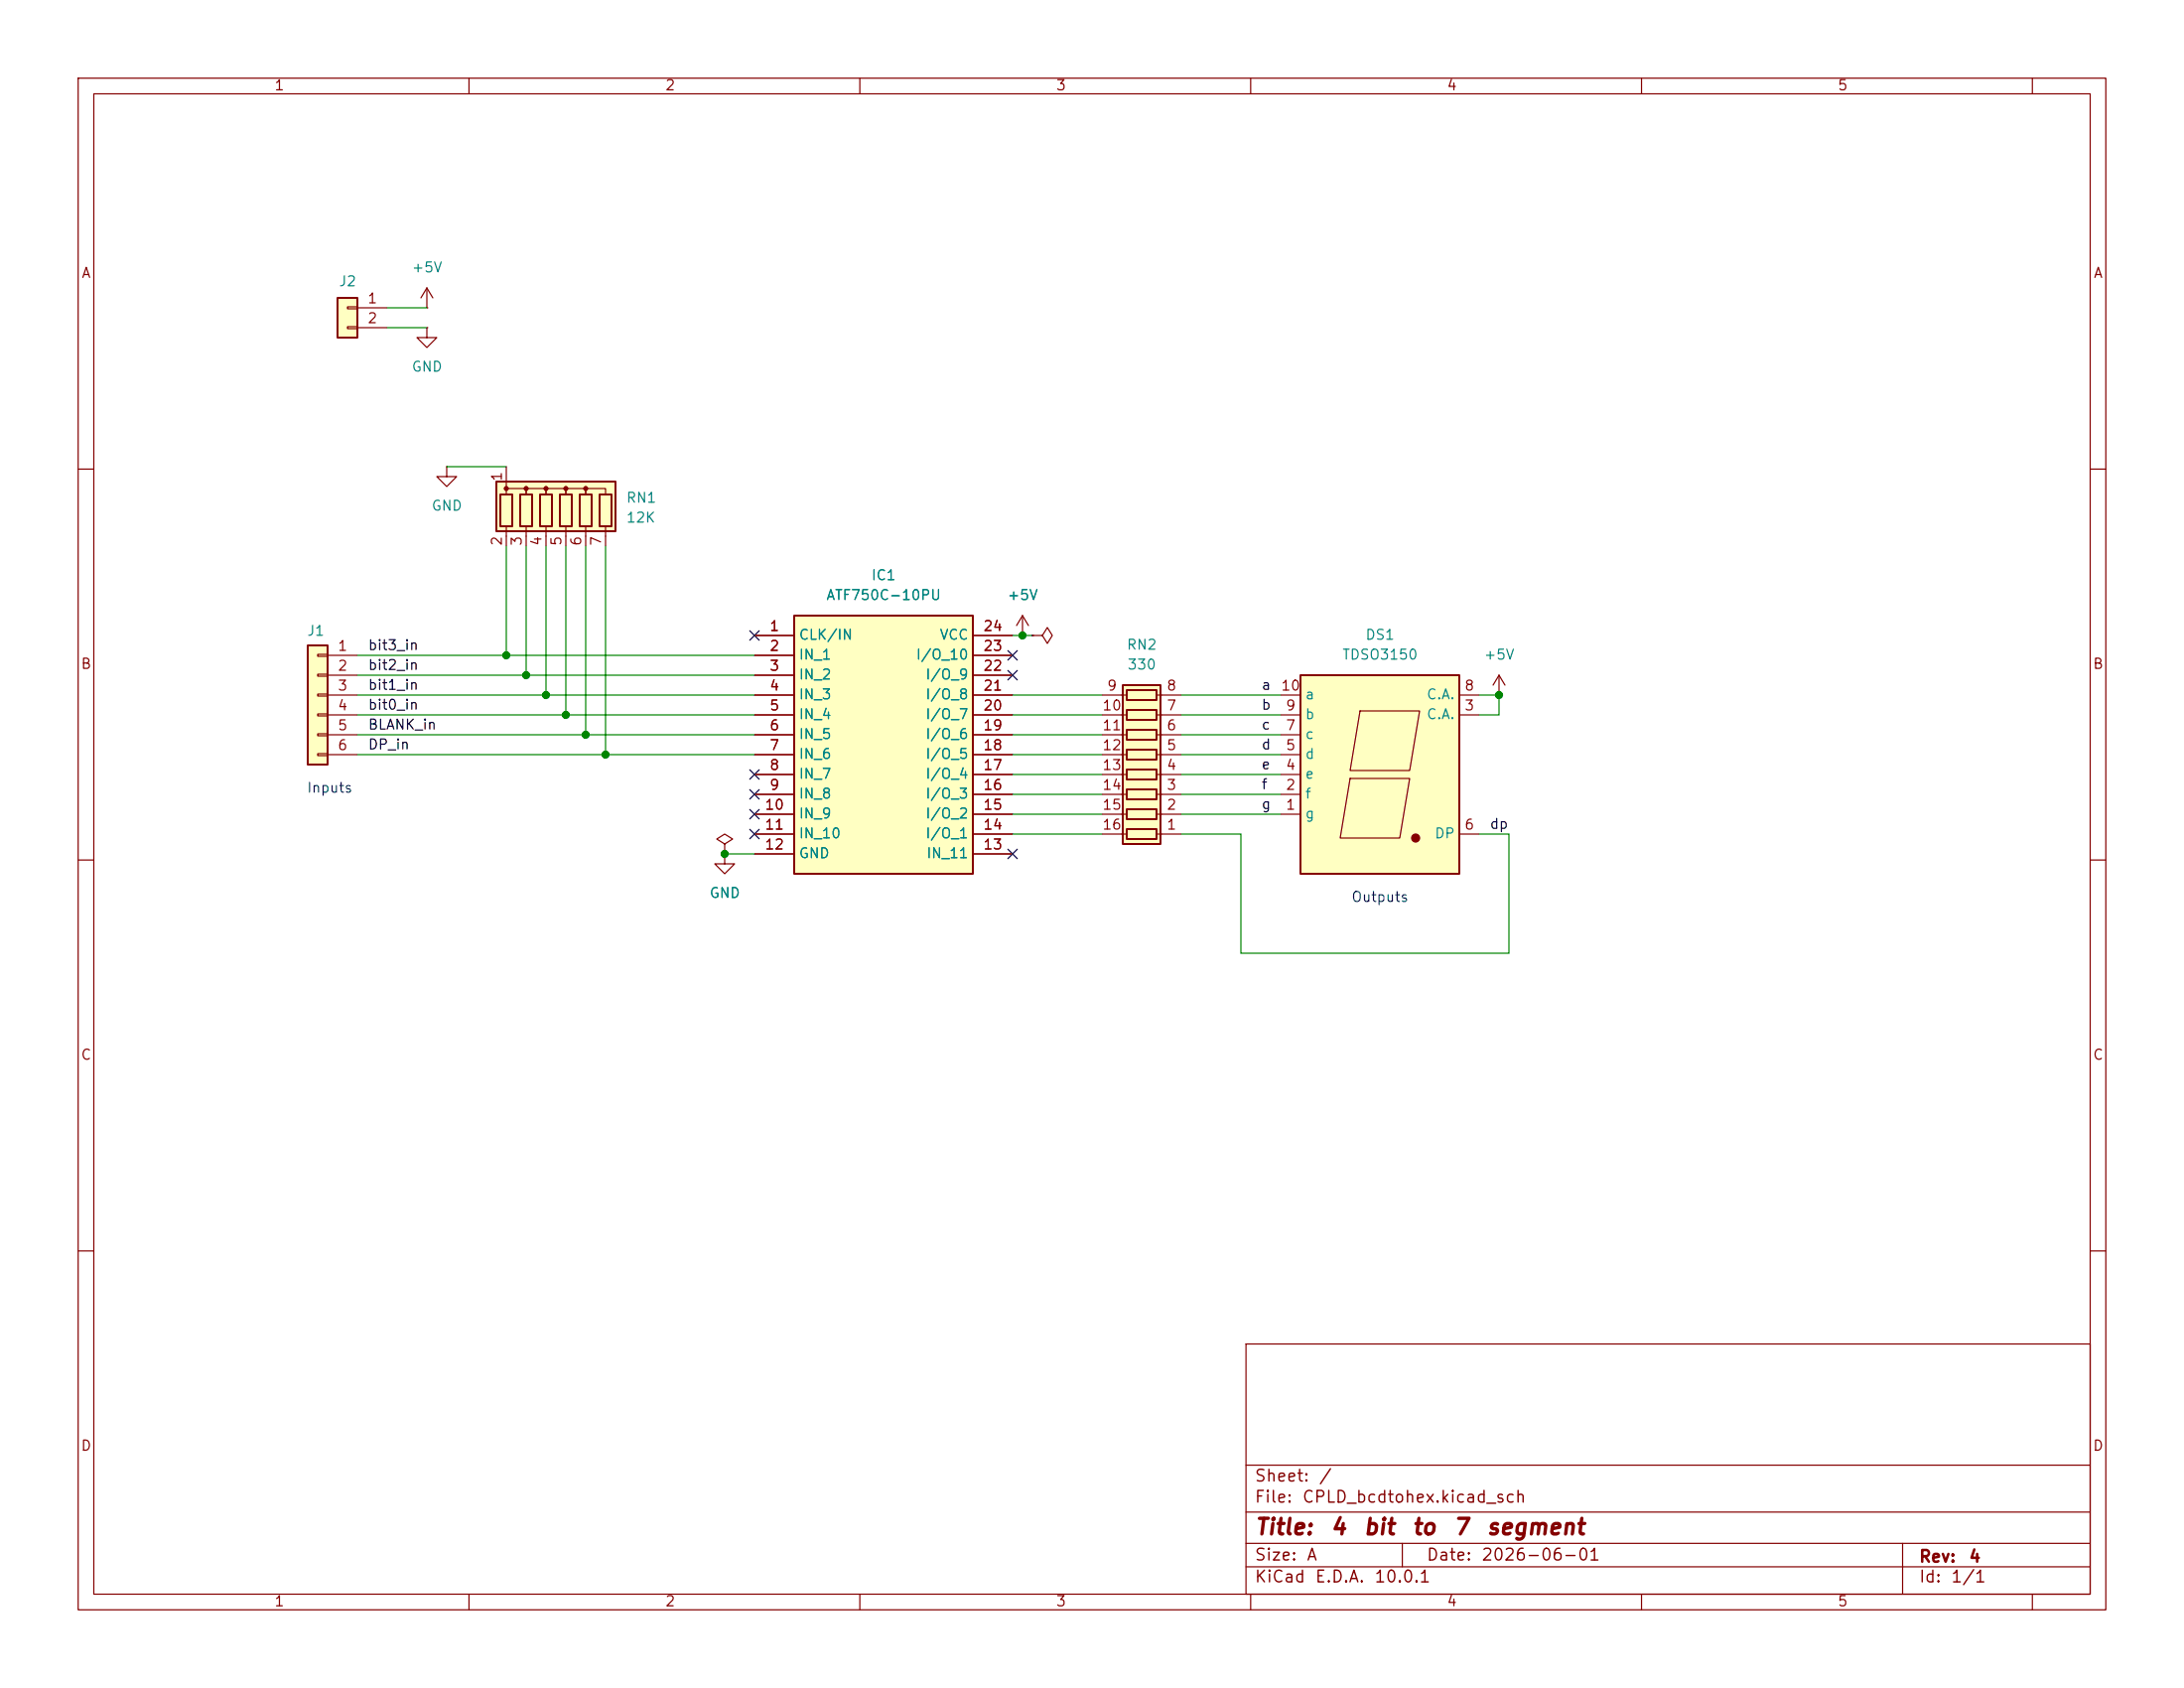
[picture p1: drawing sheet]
<svg xmlns="http://www.w3.org/2000/svg" width="279mm" height="216mm" viewBox="0 0 279 216" stroke-linecap="round" stroke-linejoin="round" font-family="sans-serif">
<g fill="none" stroke="#840000" stroke-width=".15">
<path d="M10 10h259.4v195.9h-259.4zM12 12h255.4v191.9h-255.4zM60 10v2M110 10v2M160 10v2M210 10v2M260 10v2M10 60h2M267.4 60h2M10 110h2M267.4 110h2M10 160h2"/>
<path d="M159.4 171.9h108v32h-108zM267.4 160h2M159.4 197.4h108M159.4 193.4h108M159.4 187.4h108M179.4 197.4v3M243.4 197.4v6.5M60 203.9v2M110 203.9v2M159.4 200.4h108M160 203.9v2M210 203.9v2"/>
<path d="M260 203.9v2"/>
</g>
<path d="M63.5 61.6h15.2v6.3h-15.2z" fill="#ffffc2"/>
<path d="M63.5 61.6h15.2v6.3h-15.2zM64 63.2h1.5v4.1h-1.5zM66.5 63.2h1.6v4.1h-1.6zM69.1 63.2h1.5v4.1h-1.5zM71.6 63.2h1.6v4.1h-1.6zM74.2 63.2h1.5v4.1h-1.5zM76.7 63.2h1.5v4.1h-1.5z" fill="none" stroke="#840000" stroke-width=".25"/>
<g fill="#840000" stroke="#840000" stroke-width=".15">
<circle cx="64.8" cy="62.5" r=".25"/>
<circle cx="67.3" cy="62.5" r=".25"/>
<circle cx="69.8" cy="62.5" r=".25"/>
<circle cx="72.4" cy="62.5" r=".25"/>
<circle cx="74.9" cy="62.5" r=".25"/>
</g>
<path d="M64.8 59.7v2.5M64.8 63.2v-.7h2.5v.7v-.7h2.5v.7v-.7h2.6v.7v-.7h2.5v.7v-.7h2.6v.7M64.8 67.3v2.6M67.3 67.3v2.6M69.8 67.3v2.6M72.4 67.3v2.6M74.9 67.3v2.6M77.5 67.3v2.6M191.8 88.9h.1M191.8 86.4l-.8 1.2M191.8 86.4l.7 1.2M191.8 86.4v2.5" fill="none" stroke="#840000" stroke-width=".15"/>
<path d="M166.4 86.4h20.3v25.4h-20.3z" fill="#ffffc2"/>
<path d="M166.4 86.4h20.3v25.4h-20.3z" fill="none" stroke="#840000" stroke-width=".25"/>
<path d="M163.8 91.4h2.6M163.8 99.1h2.6M163.8 96.5h2.6M163.8 94h2.6M163.8 88.9h2.6M172.7 99.6h7.6l-1.2 7.6h-7.7zM174 90.9h7.6l-1.3 7.7h-7.6zM186.7 91.4h2.5M186.7 88.9h2.5M163.8 104.1h2.6M163.8 101.6h2.6M186.7 106.7h2.5" fill="none" stroke="#840000" stroke-width=".15"/>
<circle cx="181.1" cy="107.2" r=".51" fill="#840000" stroke="#840000" stroke-width=".15"/>
<path d="M143.6 87.6h4.9v20.4h-4.9z" fill="#ffffc2"/>
<path d="M143.6 87.6h4.9v20.4h-4.9zM144.1 98.4h3.9v1.3h-3.9zM144.1 95.9h3.9v1.3h-3.9zM144.1 93.3h3.9v1.3h-3.9zM144.1 90.8h3.9v1.3h-3.9zM144.1 88.3h3.9v1.2h-3.9zM144.1 106h3.9v1.3h-3.9zM144.1 103.5h3.9v1.3h-3.9zM144.1 101h3.9v1.2h-3.9z" fill="none" stroke="#840000" stroke-width=".25"/>
<g fill="none" stroke="#840000" stroke-width=".15">
<path d="M141 99.1h3.1M141 96.5h3.1M141 94h3.1M141 91.4h3.1M141 88.9h3.1M148 99.1h3.1M148 96.5h3.1M148 94h3.1M148 91.4h3.1M148 88.9h3.1M141 106.7h3.1M141 104.1h3.1"/>
<path d="M141 101.6h3.1M148 106.7h3.1M148 104.1h3.1M148 101.6h3.1"/>
</g>
<path d="M101.6 78.7h22.9v33.1h-22.9z" fill="#ffffc2"/>
<path d="M101.6 78.7h22.9v33.1h-22.9z" fill="none" stroke="#840000" stroke-width=".25"/>
<g fill="none" stroke="#840000" stroke-width=".15">
<path d="M54.6 41.9v1.3h1.3l-1.3 1.3-1.3-1.3h1.3M54.6 41.9h.1M130.8 78.7l-.8 1.3M130.8 78.7l.8 1.3M130.8 78.7v2.6M96.5 81.3h5.1M96.5 83.8h5.1M96.5 86.4h5.1M96.5 88.9h5.1M96.5 91.4h5.1M96.5 94h5.1M96.5 96.5h5.1"/>
<path d="M96.5 99.1h5.1M124.5 81.3h5M124.5 83.8h5M124.5 86.4h5M124.5 88.9h5M124.5 91.4h5M124.5 94h5M124.5 96.5h5M124.5 99.1h5M130.8 81.3h.1M132.1 81.3h1.2l.7-1 .6 1-.6 1-.7-1M132.1 81.3h.1"/>
<path d="M96.5 101.6h5.1M96.5 104.1h5.1M96.5 106.7h5.1M96.5 109.2h5.1M124.5 101.6h5M124.5 104.1h5M124.5 106.7h5M124.5 109.2h5"/>
</g>
<path d="M43.2 38.1h2.5v5.1h-2.5z" fill="#ffffc2"/>
<path d="M43.2 38.1h2.5v5.1h-2.5z" fill="none" stroke="#840000" stroke-width=".25"/>
<path d="M44.4 39.2h1.3v.3h-1.3zM45.7 39.4h3.8M54.6 39.4h.1M54.6 36.8l-.8 1.3M54.6 36.8l.8 1.3M54.6 36.8v2.6M44.4 41.8h1.3v.2h-1.3zM45.7 41.9h3.8M57.1 59.7v1.3h1.3l-1.3 1.2-1.2-1.2h1.2M57.1 59.7h.1" fill="none" stroke="#840000" stroke-width=".15"/>
<path d="M39.4 82.6h2.5v15.2h-2.5z" fill="#ffffc2"/>
<path d="M39.4 82.6h2.5v15.2h-2.5z" fill="none" stroke="#840000" stroke-width=".25"/>
<g fill="none" stroke="#840000" stroke-width=".15">
<path d="M40.6 83.7h1.3v.2h-1.3zM40.6 86.2h1.3v.3h-1.3zM40.6 88.8h1.3v.2h-1.3zM40.6 91.3h1.3v.3h-1.3zM40.6 93.9h1.3v.2h-1.3zM40.6 96.4h1.3v.2h-1.3zM41.9 83.8h3.8M41.9 86.4h3.8M41.9 88.9h3.8M41.9 91.4h3.8M41.9 94h3.8M41.9 96.5h3.8"/>
<path d="M96.5 83.8h5.1M96.5 86.4h5.1M96.5 88.9h5.1M96.5 91.4h5.1M96.5 94h5.1M96.5 96.5h5.1M96.5 81.3h5.1M96.5 99.1h5.1M124.5 83.8h5M124.5 86.4h5M124.5 88.9h5M124.5 91.4h5"/>
<path d="M124.5 94h5M124.5 96.5h5M124.5 81.3h5M124.5 99.1h5M130.8 81.3h.1M132.1 81.3h.1M92.7 109.2v1.3h1.3l-1.3 1.3-1.3-1.3h1.3M92.7 109.2h.1M92.7 108l1-.7-1-.6-1 .6 1 .7v1.2M96.5 101.6h5.1M96.5 104.1h5.1M96.5 106.7h5.1"/>
<path d="M96.5 109.2h5.1M124.5 101.6h5M124.5 104.1h5M124.5 106.7h5M124.5 109.2h5"/>
</g>
<g fill="none" stroke="#008400" stroke-width=".15">
<path d="M49.5 39.4h5.1M49.5 41.9h5.1M57.1 59.7h7.7M64.8 69.9v13.9M67.3 69.9v16.5M69.8 69.9v19M72.4 69.9v21.5M74.9 69.9v24.1M77.5 69.9v26.6M45.7 94h50.8M45.7 88.9h50.8M45.7 83.8h50.8"/>
<path d="M45.7 86.4h50.8M45.7 91.4h50.8M45.7 96.5h50.8M129.5 94h11.5M129.5 88.9h11.5M129.5 91.4h11.5M129.5 96.5h11.5M129.5 81.3h2.6M129.5 99.1h11.5M151.1 94h12.7M151.1 88.9h12.7M151.1 91.4h12.7"/>
<path d="M151.1 96.5h12.7M151.1 99.1h12.7M189.2 88.9h2.6v2.5h-2.6M92.7 109.2h3.8M129.5 106.7h11.5M129.5 104.1h11.5M129.5 101.6h11.5M151.1 106.7h7.6v15.2h34.3v-15.2h-3.8M151.1 104.1h12.7M151.1 101.6h12.7"/>
</g>
<g fill="none" stroke="#000084" stroke-width=".15">
<path d="M95.9 80.7l1.2 1.2M95.9 98.5l1.2 1.2M97.1 80.7l-1.2 1.2M97.1 98.5l-1.2 1.2M128.9 83.2l1.2 1.2M128.9 85.8l1.2 1.2M130.1 83.2l-1.2 1.2M130.1 85.8l-1.2 1.2M95.9 103.5l1.2 1.2M95.9 106.1l1.2 1.2M95.9 101l1.2 1.2M97.1 103.5l-1.2 1.2"/>
<path d="M97.1 106.1l-1.2 1.2M97.1 101l-1.2 1.2M128.9 108.6l1.2 1.2M130.1 108.6l-1.2 1.2"/>
</g>
<g fill="#008400" stroke="#008400" stroke-width=".13">
<circle cx="74.9" cy="94" r=".46"/>
<circle cx="77.5" cy="96.5" r=".46"/>
<circle cx="72.4" cy="91.4" r=".46"/>
<circle cx="69.8" cy="88.9" r=".46"/>
<circle cx="92.7" cy="109.2" r=".46"/>
<circle cx="67.3" cy="86.4" r=".46"/>
<circle cx="64.8" cy="83.8" r=".46"/>
<circle cx="130.8" cy="81.3" r=".46"/>
<circle cx="191.8" cy="88.9" r=".46"/>
</g>
<g font-size="2" fill="#840000">
<text x="160.4" y="196.8">Title:</text>
<text x="170.1" y="196.8">4</text>
<text x="174.3" y="196.8">bit</text>
<text x="180.5" y="196.8">to</text>
<text x="185.8" y="196.8">7</text>
<text x="190" y="196.8">segment</text>
</g>
<g font-size="1.5" fill="#840000">
<text x="160.4" y="189.9">Sheet:</text>
<text x="168.6" y="189.9">/</text>
<text x="160.4" y="192.6">File:</text>
<text x="166.5" y="192.6">CPLD_bcdtohex.kicad_sch</text>
<text x="160.4" y="202.8">KiCad</text>
<text x="160.4" y="200">Size:</text>
<text x="167.1" y="200">A</text>
<text x="168.1" y="202.8">E.D.A.</text>
<text x="175.7" y="202.8">10.0.1</text>
<text x="182.4" y="200">Date:</text>
<text x="189.4" y="200">2026-06-01</text>
<text x="245.4" y="200.2">Rev:</text>
<text x="245.4" y="202.8">Id:</text>
<text x="249.5" y="202.8">1/1</text>
<text x="251.8" y="200.2">4</text>
</g>
<g font-size="1.3" fill="#840000">
<text x="35" y="11.9">1</text>
<text x="85" y="11.9">2</text>
<text x="135" y="11.9">3</text>
<text x="185" y="11.9">4</text>
<text x="235" y="11.9">5</text>
<text x="10.3" y="35.9">A</text>
<text x="267.7" y="35.9">A</text>
<text x="46.9" y="39.1">1</text>
<text x="46.9" y="41.7">2</text>
<text x="64.5" y="61.7" transform="rotate(-90 64.5 61.7)">1</text>
<text x="64.5" y="69.9" transform="rotate(-90 64.5 69.9)">2</text>
<text x="67.1" y="69.9" transform="rotate(-90 67.1 69.9)">3</text>
<text x="69.6" y="69.9" transform="rotate(-90 69.6 69.9)">4</text>
<text x="72.1" y="69.9" transform="rotate(-90 72.1 69.9)">5</text>
<text x="74.7" y="69.9" transform="rotate(-90 74.7 69.9)">6</text>
<text x="77.2" y="69.9" transform="rotate(-90 77.2 69.9)">7</text>
<text x="43.1" y="83.6">1</text>
<text x="98.4" y="81">1</text>
<text x="98.4" y="83.6">2</text>
<text x="125.7" y="83.6">23</text>
<text x="125.7" y="81">24</text>
<text x="10.3" y="85.9">B</text>
<text x="43.1" y="86.1">2</text>
<text x="43.1" y="88.6">3</text>
<text x="98.4" y="86.1">3</text>
<text x="98.4" y="88.6">4</text>
<text x="125.7" y="88.6">21</text>
<text x="125.7" y="86.1">22</text>
<text x="141.5" y="88.6">9</text>
<text x="149.2" y="88.6">8</text>
<text x="163.8" y="88.6">10</text>
<text x="187.3" y="88.6">8</text>
<text x="267.7" y="85.9">B</text>
<text x="43.1" y="91.2">4</text>
<text x="43.1" y="93.7">5</text>
<text x="98.4" y="91.2">5</text>
<text x="98.4" y="93.7">6</text>
<text x="125.7" y="93.7">19</text>
<text x="125.7" y="91.2">20</text>
<text x="140.9" y="91.2">10</text>
<text x="140.9" y="93.7">11</text>
<text x="149.2" y="93.7">6</text>
<text x="149.2" y="91.2">7</text>
<text x="164.4" y="93.7">7</text>
<text x="164.4" y="91.2">9</text>
<text x="187.3" y="91.2">3</text>
<text x="43.1" y="96.3">6</text>
<text x="98.4" y="96.3">7</text>
<text x="98.4" y="98.8">8</text>
<text x="98.4" y="101.3">9</text>
<text x="125.7" y="101.3">16</text>
<text x="125.7" y="98.8">17</text>
<text x="125.7" y="96.3">18</text>
<text x="140.9" y="96.3">12</text>
<text x="140.9" y="98.8">13</text>
<text x="140.9" y="101.3">14</text>
<text x="149.2" y="101.3">3</text>
<text x="149.2" y="98.8">4</text>
<text x="149.2" y="96.3">5</text>
<text x="164.4" y="101.3">2</text>
<text x="164.4" y="98.8">4</text>
<text x="164.4" y="96.3">5</text>
<text x="97.7" y="103.9">10</text>
<text x="97.7" y="106.4">11</text>
<text x="125.7" y="106.4">14</text>
<text x="125.7" y="103.9">15</text>
<text x="140.9" y="103.9">15</text>
<text x="140.9" y="106.4">16</text>
<text x="149.2" y="106.4">1</text>
<text x="149.2" y="103.9">2</text>
<text x="164.4" y="103.9">1</text>
<text x="187.3" y="106.4">6</text>
<text x="97.7" y="109">12</text>
<text x="125.7" y="109">13</text>
<text x="10.3" y="135.9">C</text>
<text x="267.7" y="135.9">C</text>
<text x="10.3" y="185.9">D</text>
<text x="267.7" y="185.9">D</text>
<text x="35" y="205.8">1</text>
<text x="85" y="205.8">2</text>
<text x="135" y="205.8">3</text>
<text x="185" y="205.8">4</text>
<text x="235" y="205.8">5</text>
</g>
<g font-size="1.3" fill="#008484">
<text x="52.6" y="35.2">+5V</text>
<text x="43.3" y="36.9">J2</text>
<text x="52.6" y="47.9">GND</text>
<text x="55.1" y="65.6">GND</text>
<text x="80" y="64.6">RN1</text>
<text x="80" y="67.2">12K</text>
<text x="105.6" y="77.1">ATF750C-10PU</text>
<text x="111.4" y="74.5">IC1</text>
<text x="128.8" y="77.1">+5V</text>
<text x="39.2" y="81.6">J1</text>
<text x="102.1" y="82.1">CLK/IN</text>
<text x="120.1" y="82.1">VCC</text>
<text x="144" y="83.4">RN2</text>
<text x="174.6" y="82.1">DS1</text>
<text x="102.1" y="84.7">IN_1</text>
<text x="102.1" y="87.2">IN_2</text>
<text x="102.1" y="89.8">IN_3</text>
<text x="117.1" y="84.7">I/O_10</text>
<text x="118.3" y="89.8">I/O_8</text>
<text x="118.3" y="87.2">I/O_9</text>
<text x="144.1" y="86">330</text>
<text x="166.9" y="89.8">a</text>
<text x="171.6" y="84.7">TDSO3150</text>
<text x="182.4" y="89.8">C.A.</text>
<text x="189.7" y="84.7">+5V</text>
<text x="102.1" y="92.3">IN_4</text>
<text x="102.1" y="94.8">IN_5</text>
<text x="118.3" y="94.8">I/O_6</text>
<text x="118.3" y="92.3">I/O_7</text>
<text x="166.9" y="94.8">c</text>
<text x="166.9" y="92.3">b</text>
<text x="182.4" y="92.3">C.A.</text>
<text x="102.1" y="97.4">IN_6</text>
<text x="102.1" y="99.9">IN_7</text>
<text x="118.3" y="99.9">I/O_4</text>
<text x="118.3" y="97.4">I/O_5</text>
<text x="166.9" y="99.9">e</text>
<text x="166.9" y="97.4">d</text>
<text x="102.1" y="102.5">IN_8</text>
<text x="102.1" y="105">IN_9</text>
<text x="102.1" y="107.5">IN_10</text>
<text x="118.3" y="107.5">I/O_1</text>
<text x="118.3" y="105">I/O_2</text>
<text x="118.3" y="102.5">I/O_3</text>
<text x="166.9" y="105">g</text>
<text x="166.9" y="102.5">f</text>
<text x="183.4" y="107.5">DP</text>
<text x="102.1" y="110.1">GND</text>
<text x="118.4" y="110.1">IN_11</text>
<text x="90.7" y="115.2">GND</text>
</g>
<g font-size="1.3">
<text x="47" y="83.5">bit3_in</text>
<text x="47" y="86">bit2_in</text>
<text x="47" y="88.6">bit1_in</text>
<text x="161.3" y="88.6">a</text>
<text x="47" y="93.6">BLANK_in</text>
<text x="47" y="91.1">bit0_in</text>
<text x="161.3" y="91.1">b</text>
<text x="161.3" y="93.6">c</text>
<text x="47" y="96.2">DP_in</text>
<text x="161.3" y="98.7">e</text>
<text x="161.3" y="101.3">f</text>
<text x="161.3" y="96.2">d</text>
<text x="161.3" y="103.8">g</text>
<text x="190.5" y="106.3">dp</text>
</g>
<g font-size="1.3" fill="#0000c2">
<text x="39.2" y="101.7">Inputs</text>
<text x="172.8" y="115.7">Outputs</text>
</g>
</svg>
